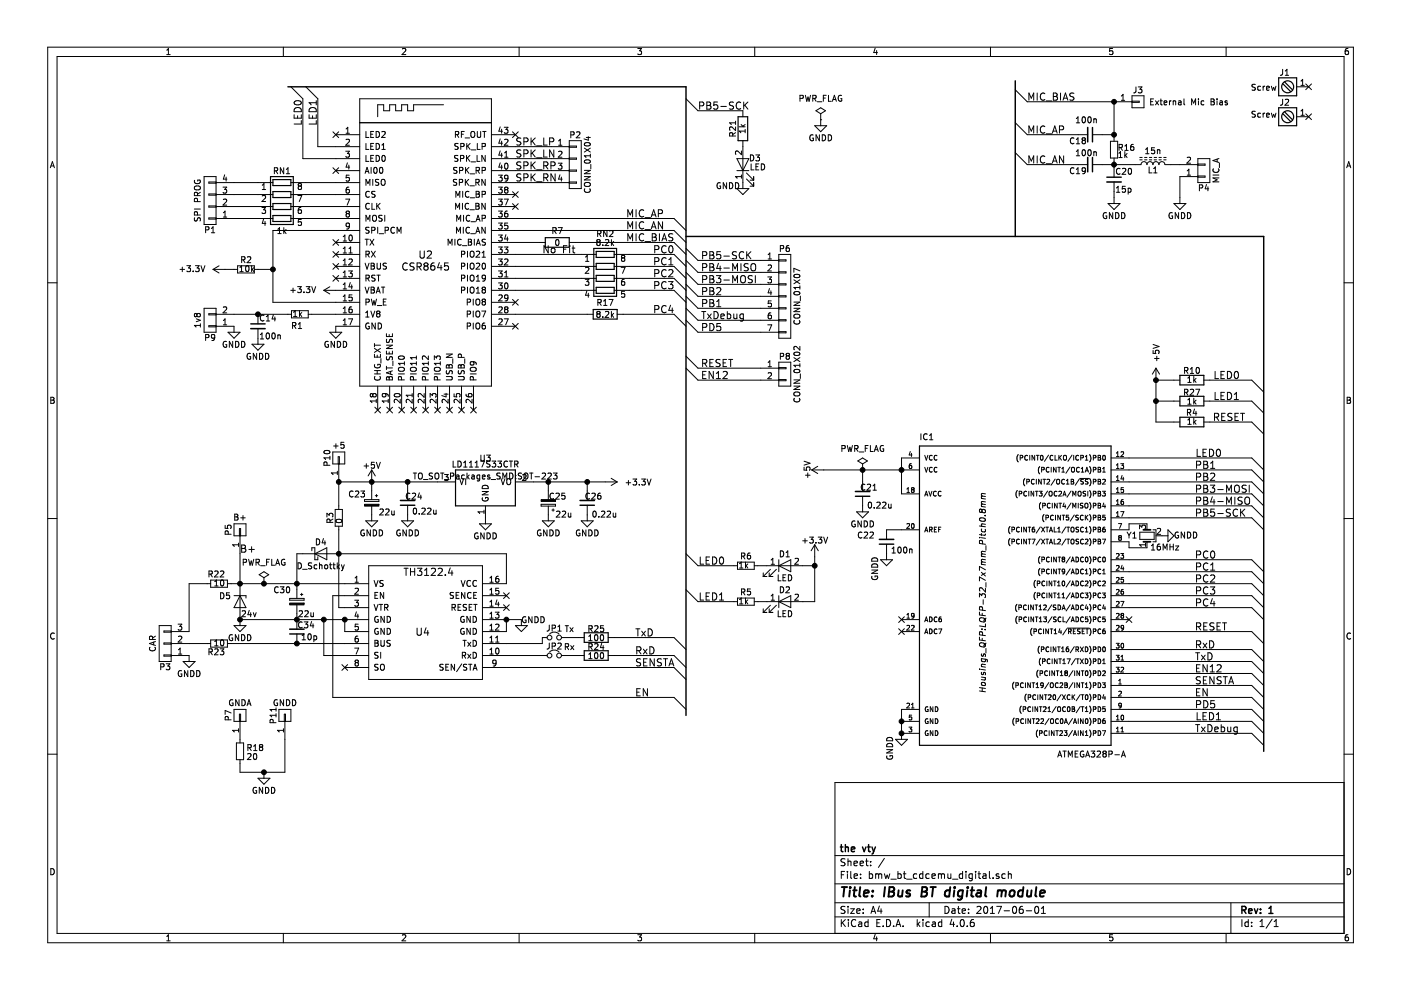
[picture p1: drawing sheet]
EESchema Schematic File Version 2
LIBS:power
LIBS:device
LIBS:transistors
LIBS:conn
LIBS:linear
LIBS:regul
LIBS:74xx
LIBS:cmos4000
LIBS:adc-dac
LIBS:memory
LIBS:xilinx
LIBS:microcontrollers
LIBS:dsp
LIBS:microchip
LIBS:analog_switches
LIBS:motorola
LIBS:texas
LIBS:intel
LIBS:audio
LIBS:interface
LIBS:digital-audio
LIBS:philips
LIBS:display
LIBS:cypress
LIBS:siliconi
LIBS:opto
LIBS:atmel
LIBS:contrib
LIBS:valves
LIBS:csr8645
LIBS:th3122
LIBS:bmw_bt_cdcemu_digital-cache
EELAYER 25 0
EELAYER END
$Descr A4 11693 8268
encoding utf-8
Sheet 1 1
Title "IBus BT digital module"
Date "2017-06-01"
Rev "1"
Comp "the vty"
Comment1 ""
Comment2 ""
Comment3 ""
Comment4 ""
$EndDescr
$Comp
L CSR8645 U2
U 1 1
P 3550 2125
F 0 "U2" H 3550 2125 60  0000 C CNN
F 1 "CSR8645" H 3550 2025 60  0000 C CNN
F 2 "CSR8645:CSR8645" H 3550 2125 60  0001 C CNN
F 3 "" H 3550 2125 60  0001 C CNN
	1    3550 2125
	1    0    0    -1  
$EndComp
NoConn ~ 4300 2725
NoConn ~ 4300 2525
NoConn ~ 3650 3425
NoConn ~ 3550 3425
NoConn ~ 3450 3425
NoConn ~ 3350 3425
NoConn ~ 3250 3425
NoConn ~ 3150 3425
NoConn ~ 4300 1125
NoConn ~ 2800 1425
$Comp
L CONN_01X02 P4
U 1 1
P 10050 1425
F 0 "P4" H 10050 1575 50  0000 C CNN
F 1 "MIC_A" V 10150 1425 50  0000 C CNN
F 2 "Pin_Headers:Pin_Header_Straight_1x02_Pitch2.54mm" H 10050 1425 50  0001 C CNN
F 3 "" H 10050 1425 50  0000 C CNN
	1    10050 1425
	1    0    0    1   
$EndComp
$Comp
L L_Core_Ferrite L1
U 1 1
P 9625 1375
F 0 "L1" V 9575 1375 50  0000 C CNN
F 1 "15n" V 9735 1375 50  0000 C CNN
F 2 "Resistors_SMD:R_1206" H 9625 1375 50  0001 C CNN
F 3 "" H 9625 1375 50  0000 C CNN
	1    9625 1375
	0    -1   -1   0   
$EndComp
$Comp
L C_Small C20
U 1 1
P 9300 1500
F 0 "C20" H 9310 1570 50  0000 L CNN
F 1 "15p" H 9310 1420 50  0000 L CNN
F 2 "Capacitors_SMD:C_0805" H 9300 1500 50  0001 C CNN
F 3 "" H 9300 1500 50  0000 C CNN
	1    9300 1500
	1    0    0    -1  
$EndComp
$Comp
L C_Small C19
U 1 1
P 9100 1375
F 0 "C19" V 9150 1200 50  0000 L CNN
F 1 "100n" V 9000 1250 50  0000 L CNN
F 2 "Capacitors_SMD:C_0805" H 9100 1375 50  0001 C CNN
F 3 "" H 9100 1375 50  0000 C CNN
	1    9100 1375
	0    1    1    0   
$EndComp
$Comp
L C_Small C18
U 1 1
P 9100 1125
F 0 "C18" V 9150 950 50  0000 L CNN
F 1 "100n" V 8975 1000 50  0000 L CNN
F 2 "Capacitors_SMD:C_0805" H 9100 1125 50  0001 C CNN
F 3 "" H 9100 1125 50  0000 C CNN
	1    9100 1125
	0    1    1    0   
$EndComp
$Comp
L R_Small R16
U 1 1
P 9300 1250
F 0 "R16" H 9330 1270 50  0000 L CNN
F 1 "1k" H 9330 1210 50  0000 L CNN
F 2 "Resistors_SMD:R_0805" H 9300 1250 50  0001 C CNN
F 3 "" H 9300 1250 50  0000 C CNN
	1    9300 1250
	1    0    0    -1  
$EndComp
$Comp
L R_Pack04 RN1
U 1 1
P 2350 1725
F 0 "RN1" V 2050 1725 50  0000 C CNN
F 1 "1k" V 2550 1725 50  0000 C CNN
F 2 "Resistors_SMD:R_Array_Convex_4x0603" V 2625 1725 50  0001 C CNN
F 3 "" H 2350 1725 50  0000 C CNN
	1    2350 1725
	0    1    1    0   
$EndComp
$Comp
L R_Small R5
U 1 1
P 6225 5025
F 0 "R5" V 6300 4975 50  0000 L CNN
F 1 "1k" V 6225 5000 50  0000 L CNN
F 2 "Resistors_SMD:R_0805" H 6225 5025 50  0001 C CNN
F 3 "" H 6225 5025 50  0000 C CNN
	1    6225 5025
	0    -1   -1   0   
$EndComp
$Comp
L R_Small R6
U 1 1
P 6225 4725
F 0 "R6" V 6300 4675 50  0000 L CNN
F 1 "1k" V 6225 4700 50  0000 L CNN
F 2 "Resistors_SMD:R_0805" H 6225 4725 50  0001 C CNN
F 3 "" H 6225 4725 50  0000 C CNN
	1    6225 4725
	0    -1   -1   0   
$EndComp
$Comp
L LED D2
U 1 1
P 6550 5025
F 0 "D2" H 6550 5125 50  0000 C CNN
F 1 "LED" H 6550 4925 50  0000 C CNN
F 2 "LEDs:LED_0805" H 6550 5025 50  0001 C CNN
F 3 "" H 6550 5025 50  0000 C CNN
	1    6550 5025
	1    0    0    -1  
$EndComp
$Comp
L LED D1
U 1 1
P 6550 4725
F 0 "D1" H 6550 4825 50  0000 C CNN
F 1 "LED" H 6550 4625 50  0000 C CNN
F 2 "LEDs:LED_0805" H 6550 4725 50  0001 C CNN
F 3 "" H 6550 4725 50  0000 C CNN
	1    6550 4725
	1    0    0    -1  
$EndComp
$Comp
L R_Small R2
U 1 1
P 2050 2250
F 0 "R2" V 2125 2200 50  0000 L CNN
F 1 "10k" V 2050 2175 50  0000 L CNN
F 2 "Resistors_SMD:R_0805" H 2050 2250 50  0001 C CNN
F 3 "" H 2050 2250 50  0000 C CNN
	1    2050 2250
	0    -1   -1   0   
$EndComp
$Comp
L C_Small C14
U 1 1
P 2150 2725
F 0 "C14" H 2160 2795 50  0000 L CNN
F 1 "100n" H 2160 2645 50  0000 L CNN
F 2 "Capacitors_SMD:C_0805" H 2150 2725 50  0001 C CNN
F 3 "" H 2150 2725 50  0000 C CNN
	1    2150 2725
	1    0    0    -1  
$EndComp
$Comp
L GNDD #PWR01
U 1 1
P 1950 2725
F 0 "#PWR01" H 1950 2475 50  0001 C CNN
F 1 "GNDD" H 1950 2575 50  0000 C CNN
F 2 "" H 1950 2725 50  0000 C CNN
F 3 "" H 1950 2725 50  0000 C CNN
	1    1950 2725
	1    0    0    -1  
$EndComp
$Comp
L GNDD #PWR02
U 1 1
P 2150 2825
F 0 "#PWR02" H 2150 2575 50  0001 C CNN
F 1 "GNDD" H 2150 2675 50  0000 C CNN
F 2 "" H 2150 2825 50  0000 C CNN
F 3 "" H 2150 2825 50  0000 C CNN
	1    2150 2825
	1    0    0    -1  
$EndComp
$Comp
L GNDD #PWR03
U 1 1
P 2800 2725
F 0 "#PWR03" H 2800 2475 50  0001 C CNN
F 1 "GNDD" H 2800 2575 50  0000 C CNN
F 2 "" H 2800 2725 50  0000 C CNN
F 3 "" H 2800 2725 50  0000 C CNN
	1    2800 2725
	1    0    0    -1  
$EndComp
$Comp
L R_Pack04 RN2
U 1 1
P 5050 2325
F 0 "RN2" V 4675 2325 50  0000 C CNN
F 1 "8.2k" V 4750 2325 50  0000 C CNN
F 2 "Resistors_SMD:R_Array_Convex_4x0603" V 5325 2325 50  0001 C CNN
F 3 "" H 5050 2325 50  0000 C CNN
	1    5050 2325
	0    1    1    0   
$EndComp
$Comp
L +3.3V #PWR04
U 1 1
P 2800 2425
F 0 "#PWR04" H 2800 2275 50  0001 C CNN
F 1 "+3.3V" V 2800 2700 50  0000 C CNN
F 2 "" H 2800 2425 50  0000 C CNN
F 3 "" H 2800 2425 50  0000 C CNN
	1    2800 2425
	0    -1   -1   0   
$EndComp
NoConn ~ 3750 3425
NoConn ~ 3850 3425
$Comp
L CP_Small C23
U 1 1
P 3100 4200
F 0 "C23" H 3150 4275 50  0000 L CNN
F 1 "22u" H 2900 4125 50  0000 L CNN
F 2 "Capacitors_Tantalum_SMD:CP_Tantalum_Case-D_EIA-7343-31_Wave" H 3100 4200 50  0001 C CNN
F 3 "" H 3100 4200 50  0000 C CNN
	1    3100 4200
	-1   0    0    -1  
$EndComp
$Comp
L GNDD #PWR05
U 1 1
P 3100 4300
F 0 "#PWR05" H 3100 4050 50  0001 C CNN
F 1 "GNDD" H 3100 4150 50  0000 C CNN
F 2 "" H 3100 4300 50  0000 C CNN
F 3 "" H 3100 4300 50  0000 C CNN
	1    3100 4300
	1    0    0    -1  
$EndComp
$Comp
L C_Small C24
U 1 1
P 3400 4200
F 0 "C24" H 3275 4150 50  0000 L CNN
F 1 "0.22u" H 3150 4275 50  0000 L CNN
F 2 "Capacitors_SMD:C_1206" H 3400 4200 50  0001 C CNN
F 3 "" H 3400 4200 50  0000 C CNN
	1    3400 4200
	-1   0    0    1   
$EndComp
$Comp
L GNDD #PWR06
U 1 1
P 3400 4300
F 0 "#PWR06" H 3400 4050 50  0001 C CNN
F 1 "GNDD" H 3400 4150 50  0000 C CNN
F 2 "" H 3400 4300 50  0000 C CNN
F 3 "" H 3400 4300 50  0000 C CNN
	1    3400 4300
	1    0    0    -1  
$EndComp
$Comp
L GNDD #PWR07
U 1 1
P 4050 4325
F 0 "#PWR07" H 4050 4075 50  0001 C CNN
F 1 "GNDD" H 4050 4175 50  0000 C CNN
F 2 "" H 4050 4325 50  0000 C CNN
F 3 "" H 4050 4325 50  0000 C CNN
	1    4050 4325
	1    0    0    -1  
$EndComp
$Comp
L +3.3V #PWR08
U 1 1
P 5050 4025
F 0 "#PWR08" H 5050 3875 50  0001 C CNN
F 1 "+3.3V" V 5050 4300 50  0000 C CNN
F 2 "" H 5050 4025 50  0000 C CNN
F 3 "" H 5050 4025 50  0000 C CNN
	1    5050 4025
	0    1    1    0   
$EndComp
$Comp
L CP_Small C25
U 1 1
P 4575 4200
F 0 "C25" H 4425 4150 50  0000 L CNN
F 1 "22u" H 4375 4300 50  0000 L CNN
F 2 "Capacitors_Tantalum_SMD:CP_Tantalum_Case-D_EIA-7343-31_Wave" H 4575 4200 50  0001 C CNN
F 3 "" H 4575 4200 50  0000 C CNN
	1    4575 4200
	-1   0    0    1   
$EndComp
$Comp
L C_Small C26
U 1 1
P 4900 4200
F 0 "C26" H 4775 4150 50  0000 L CNN
F 1 "0.22u" H 4650 4300 50  0000 L CNN
F 2 "Capacitors_SMD:C_0805" H 4900 4200 50  0001 C CNN
F 3 "" H 4900 4200 50  0000 C CNN
	1    4900 4200
	-1   0    0    1   
$EndComp
$Comp
L GNDD #PWR09
U 1 1
P 4575 4300
F 0 "#PWR09" H 4575 4050 50  0001 C CNN
F 1 "GNDD" H 4575 4150 50  0000 C CNN
F 2 "" H 4575 4300 50  0000 C CNN
F 3 "" H 4575 4300 50  0000 C CNN
	1    4575 4300
	1    0    0    -1  
$EndComp
$Comp
L GNDD #PWR010
U 1 1
P 4900 4300
F 0 "#PWR010" H 4900 4050 50  0001 C CNN
F 1 "GNDD" H 4900 4150 50  0000 C CNN
F 2 "" H 4900 4300 50  0000 C CNN
F 3 "" H 4900 4300 50  0000 C CNN
	1    4900 4300
	1    0    0    -1  
$EndComp
$Comp
L GNDD #PWR011
U 1 1
P 9850 1650
F 0 "#PWR011" H 9850 1400 50  0001 C CNN
F 1 "GNDD" H 9850 1500 50  0000 C CNN
F 2 "" H 9850 1650 50  0000 C CNN
F 3 "" H 9850 1650 50  0000 C CNN
	1    9850 1650
	1    0    0    -1  
$EndComp
$Comp
L GNDD #PWR012
U 1 1
P 9300 1650
F 0 "#PWR012" H 9300 1400 50  0001 C CNN
F 1 "GNDD" H 9300 1500 50  0000 C CNN
F 2 "" H 9300 1650 50  0000 C CNN
F 3 "" H 9300 1650 50  0000 C CNN
	1    9300 1650
	1    0    0    -1  
$EndComp
$Comp
L GNDD #PWR013
U 1 1
P 2200 6450
F 0 "#PWR013" H 2200 6200 50  0001 C CNN
F 1 "GNDD" H 2200 6300 50  0000 C CNN
F 2 "" H 2200 6450 50  0000 C CNN
F 3 "" H 2200 6450 50  0000 C CNN
	1    2200 6450
	1    0    0    -1  
$EndComp
$Comp
L R_Small R18
U 1 1
P 2000 6275
F 0 "R18" H 1800 6250 50  0000 L CNN
F 1 "20" H 1850 6325 50  0000 L CNN
F 2 "Resistors_SMD:R_1210" H 2000 6275 50  0001 C CNN
F 3 "" H 2000 6275 50  0000 C CNN
	1    2000 6275
	-1   0    0    1   
$EndComp
$Comp
L Screw_Terminal_1x01 J1
U 1 1
P 10725 725
F 0 "J1" H 10725 875 50  0000 C TNN
F 1 "Screw" H 10550 750 50  0000 C TNN
F 2 "Mounting_Holes:MountingHole_3.2mm_M3_DIN965_Pad" H 10725 600 50  0001 C CNN
F 3 "" H 10725 625 50  0001 C CNN
	1    10725 725 
	1    0    0    -1  
$EndComp
$Comp
L Screw_Terminal_1x01 J2
U 1 1
P 10725 975
F 0 "J2" H 10725 1125 50  0000 C TNN
F 1 "Screw" H 10550 1025 50  0000 C TNN
F 2 "Mounting_Holes:MountingHole_3.2mm_M3_DIN965_Pad" H 10725 850 50  0001 C CNN
F 3 "" H 10725 875 50  0001 C CNN
	1    10725 975 
	1    0    0    -1  
$EndComp
NoConn ~ 10925 725 
NoConn ~ 10925 975 
NoConn ~ 2800 2225
NoConn ~ 2800 2325
$Comp
L LD1117S33CTR U3
U 1 1
P 4050 4075
F 0 "U3" H 4050 4325 50  0000 C CNN
F 1 "LD1117S33CTR" H 4050 4275 50  0000 C CNN
F 2 "TO_SOT_Packages_SMD:SOT-223" H 4050 4175 50  0000 C CNN
F 3 "" H 4050 4075 50  0000 C CNN
	1    4050 4075
	1    0    0    -1  
$EndComp
$Comp
L CONN_01X04 P1
U 1 1
P 1750 1675
F 0 "P1" H 1750 1925 50  0000 C CNN
F 1 "SPI PROG" V 1850 1675 50  0000 C CNN
F 2 "Pin_Headers:Pin_Header_Straight_1x04_Pitch2.54mm" H 1750 1675 50  0001 C CNN
F 3 "" H 1750 1675 50  0000 C CNN
	1    1750 1675
	-1   0    0    1   
$EndComp
$Comp
L CONN_01X02 P9
U 1 1
P 1750 2675
F 0 "P9" H 1750 2825 50  0000 C CNN
F 1 "1v8" V 1850 2675 50  0000 C CNN
F 2 "Pin_Headers:Pin_Header_Straight_1x02_Pitch2.54mm" H 1750 2675 50  0001 C CNN
F 3 "" H 1750 2675 50  0000 C CNN
	1    1750 2675
	-1   0    0    1   
$EndComp
$Comp
L ATMEGA328P-A IC1
U 1 1
P 8425 4925
F 0 "IC1" H 7675 6175 50  0000 L BNN
F 1 "ATMEGA328P-A" H 8825 3525 50  0000 L BNN
F 2 "Housings_QFP:LQFP-32_7x7mm_Pitch0.8mm" V 8200 4900 50  0000 C CIN
F 3 "" H 8425 4925 50  0000 C CNN
	1    8425 4925
	1    0    0    -1  
$EndComp
$Comp
L Crystal_GND2_Small Y1
U 1 1
P 9575 4475
F 0 "Y1" V 9575 4600 50  0000 C CNN
F 1 "16MHz" V 9475 4325 50  0000 C CNN
F 2 "Murata_CSTCE:SOIC-3" H 9575 4475 50  0001 C CNN
F 3 "" H 9575 4475 50  0000 C CNN
	1    9575 4475
	0    -1   -1   0   
$EndComp
$Comp
L GNDD #PWR014
U 1 1
P 9700 4475
F 0 "#PWR014" H 9700 4225 50  0001 C CNN
F 1 "GNDD" V 9700 4275 50  0000 C CNN
F 2 "" H 9700 4475 50  0000 C CNN
F 3 "" H 9700 4475 50  0000 C CNN
	1    9700 4475
	0    -1   -1   0   
$EndComp
$Comp
L LED D3
U 1 1
P 6200 1375
F 0 "D3" V 6250 1275 50  0000 C CNN
F 1 "LED" V 6175 1250 50  0000 C CNN
F 2 "LEDs:LED_0805" H 6200 1375 50  0001 C CNN
F 3 "" H 6200 1375 50  0000 C CNN
	1    6200 1375
	0    -1   -1   0   
$EndComp
$Comp
L R R21
U 1 1
P 6200 1075
F 0 "R21" V 6280 1075 50  0000 C CNN
F 1 "1k" V 6200 1075 50  0000 C CNN
F 2 "Resistors_SMD:R_0805" V 6130 1075 50  0001 C CNN
F 3 "" H 6200 1075 50  0000 C CNN
	1    6200 1075
	-1   0    0    1   
$EndComp
$Comp
L GNDD #PWR015
U 1 1
P 6200 1525
F 0 "#PWR015" H 6200 1275 50  0001 C CNN
F 1 "GNDD" H 6075 1500 50  0000 C CNN
F 2 "" H 6200 1525 50  0000 C CNN
F 3 "" H 6200 1525 50  0000 C CNN
	1    6200 1525
	1    0    0    -1  
$EndComp
$Comp
L GNDD #PWR016
U 1 1
P 7525 6125
F 0 "#PWR016" H 7525 5875 50  0001 C CNN
F 1 "GNDD" V 7425 6000 50  0000 C CNN
F 2 "" H 7525 6125 50  0000 C CNN
F 3 "" H 7525 6125 50  0000 C CNN
	1    7525 6125
	1    0    0    -1  
$EndComp
$Comp
L C_Small C22
U 1 1
P 7400 4525
F 0 "C22" H 7500 4475 50  0000 L CNN
F 1 "100n" H 7175 4600 50  0000 L CNN
F 2 "Capacitors_SMD:C_0805" H 7400 4525 50  0001 C CNN
F 3 "" H 7400 4525 50  0000 C CNN
	1    7400 4525
	-1   0    0    1   
$EndComp
$Comp
L GNDD #PWR017
U 1 1
P 7400 4625
F 0 "#PWR017" H 7400 4375 50  0001 C CNN
F 1 "GNDD" V 7300 4500 50  0000 C CNN
F 2 "" H 7400 4625 50  0000 C CNN
F 3 "" H 7400 4625 50  0000 C CNN
	1    7400 4625
	1    0    0    -1  
$EndComp
$Comp
L TH3122.4 U4
U 1 1
P 3575 5525
F 0 "U4" H 3525 5775 60  0000 C CNN
F 1 "TH3122.4" H 3575 6275 60  0000 C CNN
F 2 "Housings_SOIC:SOIC-16W_7.5x10.3mm_Pitch1.27mm" H 3575 5525 60  0001 C CNN
F 3 "" H 3575 5525 60  0001 C CNN
	1    3575 5525
	1    0    0    -1  
$EndComp
$Comp
L C_Small C34
U 1 1
P 2475 5275
F 0 "C34" H 2325 5225 50  0000 L CNN
F 1 "10p" H 2300 5325 50  0000 L CNN
F 2 "Capacitors_SMD:C_0805" H 2475 5275 50  0001 C CNN
F 3 "" H 2475 5275 50  0000 C CNN
	1    2475 5275
	-1   0    0    1   
$EndComp
$Comp
L D_Zener D5
U 1 1
P 2000 5025
F 0 "D5" V 1950 4900 50  0000 C CNN
F 1 "24v" V 2100 5100 50  0000 C CNN
F 2 "Diodes_SMD:D_SMB" H 2000 5025 50  0001 C CNN
F 3 "" H 2000 5025 50  0000 C CNN
	1    2000 5025
	0    1    1    0   
$EndComp
$Comp
L CP_Small C30
U 1 1
P 2475 5025
F 0 "C30" H 2525 5125 50  0000 L CNN
F 1 "22u" H 2325 4925 50  0000 L CNN
F 2 "Capacitors_Tantalum_SMD:CP_Tantalum_Case-E_EIA-7260-38_Wave" H 2475 5025 50  0001 C CNN
F 3 "" H 2475 5025 50  0000 C CNN
	1    2475 5025
	-1   0    0    -1  
$EndComp
$Comp
L R_Small R22
U 1 1
P 1825 4875
F 0 "R22" V 1900 4825 50  0000 L CNN
F 1 "10" V 1825 4825 50  0000 L CNN
F 2 "Resistors_SMD:R_1206" H 1825 4875 50  0001 C CNN
F 3 "" H 1825 4875 50  0000 C CNN
	1    1825 4875
	0    -1   -1   0   
$EndComp
$Comp
L GNDD #PWR018
U 1 1
P 2000 5175
F 0 "#PWR018" H 2000 4925 50  0001 C CNN
F 1 "GNDD" H 2000 5025 50  0000 C CNN
F 2 "" H 2000 5175 50  0000 C CNN
F 3 "" H 2000 5175 50  0000 C CNN
	1    2000 5175
	1    0    0    -1  
$EndComp
NoConn ~ 4225 4975
NoConn ~ 4225 5075
$Comp
L GNDD #PWR019
U 1 1
P 4350 5175
F 0 "#PWR019" H 4350 4925 50  0001 C CNN
F 1 "GNDD" H 4450 5175 50  0000 C CNN
F 2 "" H 4350 5175 50  0000 C CNN
F 3 "" H 4350 5175 50  0000 C CNN
	1    4350 5175
	1    0    0    -1  
$EndComp
$Comp
L Jumper_NC_Small JP1
U 1 1
P 4625 5325
F 0 "JP1" H 4625 5405 50  0000 C CNN
F 1 "Tx" H 4750 5400 50  0000 C CNN
F 2 "Pin_Headers:Pin_Header_Straight_2x01_Pitch2.54mm" H 4625 5325 50  0001 C CNN
F 3 "" H 4625 5325 50  0000 C CNN
	1    4625 5325
	1    0    0    -1  
$EndComp
$Comp
L Jumper_NC_Small JP2
U 1 1
P 4625 5475
F 0 "JP2" H 4625 5555 50  0000 C CNN
F 1 "Rx" H 4750 5550 50  0000 C CNN
F 2 "Pin_Headers:Pin_Header_Straight_2x01_Pitch2.54mm" H 4625 5475 50  0001 C CNN
F 3 "" H 4625 5475 50  0000 C CNN
	1    4625 5475
	1    0    0    -1  
$EndComp
$Comp
L R R24
U 1 1
P 4975 5475
F 0 "R24" V 4900 5475 50  0000 C CNN
F 1 "100" V 4975 5475 50  0000 C CNN
F 2 "Resistors_SMD:R_0805" V 4905 5475 50  0001 C CNN
F 3 "" H 4975 5475 50  0000 C CNN
	1    4975 5475
	0    -1   1    0   
$EndComp
$Comp
L R R25
U 1 1
P 4975 5325
F 0 "R25" V 4900 5325 50  0000 C CNN
F 1 "100" V 4975 5325 50  0000 C CNN
F 2 "Resistors_SMD:R_0805" V 4905 5325 50  0001 C CNN
F 3 "" H 4975 5325 50  0000 C CNN
	1    4975 5325
	0    -1   1    0   
$EndComp
NoConn ~ 2875 5575
$Comp
L R_Small R23
U 1 1
P 1825 5375
F 0 "R23" V 1750 5325 50  0000 L CNN
F 1 "10" V 1825 5325 50  0000 L CNN
F 2 "Resistors_SMD:R_1206" H 1825 5375 50  0001 C CNN
F 3 "" H 1825 5375 50  0000 C CNN
	1    1825 5375
	0    -1   -1   0   
$EndComp
NoConn ~ 2800 2025
NoConn ~ 2800 2125
$Comp
L +5V #PWR020
U 1 1
P 6875 3925
F 0 "#PWR020" H 6875 3775 50  0001 C CNN
F 1 "+5V" H 6875 4065 50  0000 C CNN
F 2 "" H 6875 3925 50  0000 C CNN
F 3 "" H 6875 3925 50  0000 C CNN
	1    6875 3925
	0    -1   -1   0   
$EndComp
NoConn ~ 2800 1125
$Comp
L R R27
U 1 1
P 9950 3350
F 0 "R27" V 9875 3350 50  0000 C CNN
F 1 "1k" V 9950 3350 50  0000 C CNN
F 2 "Resistors_SMD:R_0805" V 9880 3350 50  0001 C CNN
F 3 "" H 9950 3350 50  0000 C CNN
	1    9950 3350
	0    1    1    0   
$EndComp
$Comp
L R R10
U 1 1
P 9950 3175
F 0 "R10" V 10025 3175 50  0000 C CNN
F 1 "1k" V 9950 3175 50  0000 C CNN
F 2 "Resistors_SMD:R_0805" V 9880 3175 50  0001 C CNN
F 3 "" H 9950 3175 50  0000 C CNN
	1    9950 3175
	0    -1   -1   0   
$EndComp
$Comp
L C_Small C21
U 1 1
P 7200 4125
F 0 "C21" H 7075 4075 50  0000 L CNN
F 1 "0.22u" H 6950 4225 50  0000 L CNN
F 2 "Capacitors_SMD:C_0805" H 7200 4125 50  0001 C CNN
F 3 "" H 7200 4125 50  0000 C CNN
	1    7200 4125
	-1   0    0    1   
$EndComp
$Comp
L GNDD #PWR021
U 1 1
P 7200 4225
F 0 "#PWR021" H 7200 3975 50  0001 C CNN
F 1 "GNDD" H 7200 4075 50  0000 C CNN
F 2 "" H 7200 4225 50  0000 C CNN
F 3 "" H 7200 4225 50  0000 C CNN
	1    7200 4225
	1    0    0    -1  
$EndComp
$Comp
L CONN_01X03 P3
U 1 1
P 1375 5375
F 0 "P3" H 1375 5575 50  0000 C CNN
F 1 "CAR" V 1475 5375 50  0000 C CNN
F 2 "Pin_Headers:Pin_Header_Straight_1x03_Pitch2.54mm" H 1375 5375 50  0001 C CNN
F 3 "" H 1375 5375 50  0000 C CNN
	1    1375 5375
	-1   0    0    1   
$EndComp
$Comp
L GNDD #PWR022
U 1 1
P 1575 5475
F 0 "#PWR022" H 1575 5225 50  0001 C CNN
F 1 "GNDD" H 1575 5325 50  0000 C CNN
F 2 "" H 1575 5475 50  0000 C CNN
F 3 "" H 1575 5475 50  0000 C CNN
	1    1575 5475
	1    0    0    -1  
$EndComp
$Comp
L PWR_FLAG #FLG023
U 1 1
P 2200 4875
F 0 "#FLG023" H 2200 4970 50  0001 C CNN
F 1 "PWR_FLAG" H 2200 5055 50  0000 C CNN
F 2 "" H 2200 4875 50  0000 C CNN
F 3 "" H 2200 4875 50  0000 C CNN
	1    2200 4875
	1    0    0    -1  
$EndComp
NoConn ~ 4300 1625
NoConn ~ 4300 1725
$Comp
L R R17
U 1 1
P 5050 2625
F 0 "R17" V 4950 2625 50  0000 C CNN
F 1 "8.2k" V 5050 2625 50  0000 C CNN
F 2 "Resistors_SMD:R_0805" V 4980 2625 50  0001 C CNN
F 3 "" H 5050 2625 50  0000 C CNN
	1    5050 2625
	0    1    1    0   
$EndComp
NoConn ~ 7525 5175
NoConn ~ 7525 5275
$Comp
L PWR_FLAG #FLG024
U 1 1
P 6850 1000
F 0 "#FLG024" H 6850 1095 50  0001 C CNN
F 1 "PWR_FLAG" H 6850 1180 50  0000 C CNN
F 2 "" H 6850 1000 50  0000 C CNN
F 3 "" H 6850 1000 50  0000 C CNN
	1    6850 1000
	1    0    0    -1  
$EndComp
$Comp
L GNDD #PWR025
U 1 1
P 6850 1000
F 0 "#PWR025" H 6850 750 50  0001 C CNN
F 1 "GNDD" H 6850 850 50  0000 C CNN
F 2 "" H 6850 1000 50  0000 C CNN
F 3 "" H 6850 1000 50  0000 C CNN
	1    6850 1000
	1    0    0    -1  
$EndComp
$Comp
L R_Small R1
U 1 1
P 2500 2625
F 0 "R1" V 2400 2600 50  0000 L CNN
F 1 "1k" V 2500 2600 50  0000 L CNN
F 2 "Resistors_SMD:R_0805" H 2500 2625 50  0001 C CNN
F 3 "" H 2500 2625 50  0000 C CNN
	1    2500 2625
	0    -1   -1   0   
$EndComp
$Comp
L CONN_01X04 P2
U 1 1
P 4800 1375
F 0 "P2" H 4800 1625 50  0000 C CNN
F 1 "CONN_01X04" V 4900 1375 50  0000 C CNN
F 2 "Pin_Headers:Pin_Header_Straight_1x04_Pitch2.54mm" H 4800 1375 50  0001 C CNN
F 3 "" H 4800 1375 50  0000 C CNN
	1    4800 1375
	1    0    0    -1  
$EndComp
Text Label 4300 1225 0    60   ~ 0
SPK_LP
Text Label 4300 1325 0    60   ~ 0
SPK_LN
Text Label 4300 1425 0    60   ~ 0
SPK_RP
Text Label 4300 1525 0    60   ~ 0
SPK_RN
$Comp
L CONN_01X01 P5
U 1 1
P 2000 4425
F 0 "P5" H 2000 4525 50  0000 C CNN
F 1 "B+" V 2100 4425 50  0000 C CNN
F 2 "Pin_Headers:Pin_Header_Straight_1x01_Pitch2.54mm" H 2000 4425 50  0001 C CNN
F 3 "" H 2000 4425 50  0000 C CNN
	1    2000 4425
	0    -1   -1   0   
$EndComp
Text Label 2000 4625 0    60   ~ 0
B+
$Comp
L CONN_01X01 P7
U 1 1
P 2000 5975
F 0 "P7" H 2000 6075 50  0000 C CNN
F 1 "GNDA" V 2100 5975 50  0000 C CNN
F 2 "Pin_Headers:Pin_Header_Straight_1x01_Pitch2.54mm" H 2000 5975 50  0001 C CNN
F 3 "" H 2000 5975 50  0000 C CNN
	1    2000 5975
	0    -1   -1   0   
$EndComp
$Comp
L CONN_01X07 P6
U 1 1
P 6550 2475
F 0 "P6" H 6550 2875 50  0000 C CNN
F 1 "CONN_01X07" V 6650 2475 50  0000 C CNN
F 2 "Pin_Headers:Pin_Header_Straight_1x07_Pitch2.54mm" H 6550 2475 50  0001 C CNN
F 3 "" H 6550 2475 50  0000 C CNN
	1    6550 2475
	1    0    0    -1  
$EndComp
$Comp
L CONN_01X02 P8
U 1 1
P 6550 3125
F 0 "P8" H 6550 3275 50  0000 C CNN
F 1 "CONN_01X02" V 6650 3125 50  0000 C CNN
F 2 "Pin_Headers:Pin_Header_Straight_1x02_Pitch2.54mm" H 6550 3125 50  0001 C CNN
F 3 "" H 6550 3125 50  0000 C CNN
	1    6550 3125
	1    0    0    -1  
$EndComp
$Comp
L R_Small R3
U 1 1
P 2825 4325
F 0 "R3" V 2750 4275 50  0000 L CNN
F 1 "0" V 2825 4275 50  0000 L CNN
F 2 "Resistors_SMD:R_1206" H 2825 4325 50  0001 C CNN
F 3 "" H 2825 4325 50  0000 C CNN
	1    2825 4325
	1    0    0    -1  
$EndComp
$Comp
L CONN_01X01 P10
U 1 1
P 2825 3825
F 0 "P10" H 2825 3925 50  0000 C CNN
F 1 "+5" V 2925 3825 50  0000 C CNN
F 2 "Pin_Headers:Pin_Header_Straight_1x01_Pitch2.54mm" H 2825 3825 50  0001 C CNN
F 3 "" H 2825 3825 50  0000 C CNN
	1    2825 3825
	0    -1   -1   0   
$EndComp
$Comp
L +5V #PWR026
U 1 1
P 3100 4025
F 0 "#PWR026" H 3100 3875 50  0001 C CNN
F 1 "+5V" H 3100 4165 50  0000 C CNN
F 2 "" H 3100 4025 50  0000 C CNN
F 3 "" H 3100 4025 50  0000 C CNN
	1    3100 4025
	1    0    0    -1  
$EndComp
$Comp
L PWR_FLAG #FLG027
U 1 1
P 7200 3925
F 0 "#FLG027" H 7200 4020 50  0001 C CNN
F 1 "PWR_FLAG" H 7200 4105 50  0000 C CNN
F 2 "" H 7200 3925 50  0000 C CNN
F 3 "" H 7200 3925 50  0000 C CNN
	1    7200 3925
	1    0    0    -1  
$EndComp
$Comp
L D_Schottky D4
U 1 1
P 2675 4625
F 0 "D4" H 2675 4725 50  0000 C CNN
F 1 "D_Schottky" H 2675 4525 50  0000 C CNN
F 2 "Diodes_SMD:D_SMA" H 2675 4625 50  0001 C CNN
F 3 "" H 2675 4625 50  0001 C CNN
	1    2675 4625
	1    0    0    -1  
$EndComp
$Comp
L R R4
U 1 1
P 9950 3525
F 0 "R4" V 10025 3525 50  0000 C CNN
F 1 "1k" V 9950 3525 50  0000 C CNN
F 2 "Resistors_SMD:R_0805" V 9880 3525 50  0001 C CNN
F 3 "" H 9950 3525 50  0000 C CNN
	1    9950 3525
	0    -1   -1   0   
$EndComp
$Comp
L +5V #PWR028
U 1 1
P 9650 3175
F 0 "#PWR028" H 9650 3025 50  0001 C CNN
F 1 "+5V" V 9650 3400 50  0000 C CNN
F 2 "" H 9650 3175 50  0000 C CNN
F 3 "" H 9650 3175 50  0000 C CNN
	1    9650 3175
	1    0    0    -1  
$EndComp
NoConn ~ 3950 3425
NoConn ~ 9425 5175
Entry Wire Line
	5625 2125 5725 2225
Entry Wire Line
	5625 2225 5725 2325
Entry Wire Line
	5625 2325 5725 2425
Entry Wire Line
	5625 2425 5725 2525
Entry Wire Line
	5625 2625 5725 2725
Entry Wire Line
	10450 4675 10550 4775
Entry Wire Line
	10450 4775 10550 4875
Entry Wire Line
	10450 4875 10550 4975
Entry Wire Line
	10450 4975 10550 5075
Entry Wire Line
	10450 5075 10550 5175
Text Label 9975 4675 0    60   ~ 0
PC0
Text Label 9975 4775 0    60   ~ 0
PC1
Text Label 9975 4875 0    60   ~ 0
PC2
Text Label 9975 4975 0    60   ~ 0
PC3
Text Label 9975 5075 0    60   ~ 0
PC4
Text Label 5450 2125 0    60   ~ 0
PC0
Text Label 5450 2225 0    60   ~ 0
PC1
Text Label 5450 2325 0    60   ~ 0
PC2
Text Label 5450 2425 0    60   ~ 0
PC3
Text Label 5450 2625 0    60   ~ 0
PC4
Text Label 5850 2175 0    60   ~ 0
PB5-SCK
Text Label 5850 2275 0    60   ~ 0
PB4-MISO
Text Label 5850 2375 0    60   ~ 0
PB3-MOSI
Text Label 5850 2475 0    60   ~ 0
PB2
Text Label 5850 2575 0    60   ~ 0
PB1
Text Label 5850 2675 0    60   ~ 0
TxDebug
Text Label 5850 2775 0    60   ~ 0
PD5
Entry Wire Line
	5725 2075 5825 2175
Entry Wire Line
	5725 2175 5825 2275
Entry Wire Line
	5725 2275 5825 2375
Entry Wire Line
	5725 2375 5825 2475
Entry Wire Line
	5725 2475 5825 2575
Entry Wire Line
	5725 2575 5825 2675
Entry Wire Line
	5725 2675 5825 2775
Text Label 2525 1050 1    60   ~ 0
LED0
Entry Wire Line
	2550 725  2650 825 
Entry Wire Line
	2425 725  2525 825 
Text Label 2650 1050 1    60   ~ 0
LED1
Text Label 10200 3825 2    60   ~ 0
LED0
Text Label 10200 6025 2    60   ~ 0
LED1
Text Label 9975 6125 0    60   ~ 0
TxDebug
Text Label 9975 5925 0    60   ~ 0
PD5
Text Label 9975 3925 0    60   ~ 0
PB1
Text Label 9975 4025 0    60   ~ 0
PB2
Text Label 9975 4125 0    60   ~ 0
PB3-MOSI
Text Label 9975 4225 0    60   ~ 0
PB4-MISO
Text Label 9975 4325 0    60   ~ 0
PB5-SCK
Entry Wire Line
	10450 3825 10550 3925
Entry Wire Line
	10450 3925 10550 4025
Entry Wire Line
	10450 4025 10550 4125
Entry Wire Line
	10450 4125 10550 4225
Entry Wire Line
	10450 4225 10550 4325
Entry Wire Line
	10450 4325 10550 4425
Entry Wire Line
	10450 6125 10550 6225
Entry Wire Line
	10450 6025 10550 6125
Entry Wire Line
	10450 5925 10550 6025
Entry Wire Line
	5725 2975 5825 3075
Entry Wire Line
	5725 3075 5825 3175
Text Label 5850 3075 0    60   ~ 0
RESET
Text Label 5850 3175 0    60   ~ 0
EN12
Text Label 9975 5275 0    60   ~ 0
RESET
Text Label 9975 5625 0    60   ~ 0
EN12
Entry Wire Line
	10450 5275 10550 5375
Entry Wire Line
	10450 5425 10550 5525
Entry Wire Line
	10450 5525 10550 5625
Entry Wire Line
	10450 5625 10550 5725
Entry Wire Line
	10450 5725 10550 5825
Entry Wire Line
	10450 5825 10550 5925
Entry Wire Line
	10450 3525 10550 3625
Entry Wire Line
	10450 3350 10550 3450
Entry Wire Line
	10450 3175 10550 3275
Text Label 10125 3525 0    60   ~ 0
RESET
Text Label 10350 3175 2    60   ~ 0
LED0
Text Label 10350 3350 2    60   ~ 0
LED1
Entry Wire Line
	5725 825  5825 925 
Text Label 5825 925  0    60   ~ 0
PB5-SCK
Entry Wire Line
	5625 5825 5725 5925
Entry Wire Line
	5625 5475 5725 5575
Entry Wire Line
	5625 5325 5725 5425
Entry Wire Line
	5625 5575 5725 5675
Text Label 5300 5325 0    60   ~ 0
TxD
Text Label 5300 5475 0    60   ~ 0
RxD
Text Label 9975 5525 0    60   ~ 0
TxD
Text Label 9975 5425 0    60   ~ 0
RxD
Text Label 5300 5825 0    60   ~ 0
EN
Text Label 9975 5725 0    60   ~ 0
SENSTA
Text Label 9975 5825 0    60   ~ 0
EN
$Comp
L +3.3V #PWR029
U 1 1
P 1875 2250
F 0 "#PWR029" H 1875 2100 50  0001 C CNN
F 1 "+3.3V" V 1875 2525 50  0000 C CNN
F 2 "" H 1875 2250 50  0000 C CNN
F 3 "" H 1875 2250 50  0000 C CNN
	1    1875 2250
	0    -1   -1   0   
$EndComp
Text Label 6050 4725 2    60   ~ 0
LED0
Text Label 6050 5025 2    60   ~ 0
LED1
$Comp
L +3.3V #PWR030
U 1 1
P 6800 4650
F 0 "#PWR030" H 6800 4500 50  0001 C CNN
F 1 "+3.3V" H 6800 4790 50  0000 C CNN
F 2 "" H 6800 4650 50  0000 C CNN
F 3 "" H 6800 4650 50  0000 C CNN
	1    6800 4650
	1    0    0    -1  
$EndComp
Entry Wire Line
	5725 4625 5825 4725
Entry Wire Line
	5725 4925 5825 5025
Wire Wire Line
	9300 850  9300 1150
Wire Wire Line
	9200 1125 9300 1125
Connection ~ 9300 1125
Wire Wire Line
	8575 1125 9000 1125
Wire Wire Line
	8575 1375 9000 1375
Wire Wire Line
	9200 1375 9475 1375
Wire Wire Line
	9300 1350 9300 1400
Connection ~ 9300 1375
Wire Wire Line
	9300 1600 9300 1650
Wire Wire Line
	9850 1375 9775 1375
Wire Wire Line
	9850 1650 9850 1475
Wire Wire Line
	4300 1825 5625 1825
Wire Wire Line
	4300 1925 5625 1925
Wire Wire Line
	2275 1925 2800 1925
Wire Wire Line
	1950 1525 2150 1525
Wire Wire Line
	2150 1625 1950 1625
Wire Wire Line
	1950 1725 2150 1725
Wire Wire Line
	1950 1825 2150 1825
Connection ~ 2150 2625
Wire Wire Line
	4300 1225 4600 1225
Wire Wire Line
	4300 1325 4600 1325
Wire Wire Line
	4300 1425 4600 1425
Wire Wire Line
	4300 1525 4600 1525
Wire Wire Line
	3100 4025 3100 4100
Connection ~ 3100 4025
Wire Wire Line
	3400 4025 3400 4100
Connection ~ 3400 4025
Wire Wire Line
	4575 4100 4575 4025
Connection ~ 4575 4025
Wire Wire Line
	4900 4025 4900 4100
Connection ~ 4900 4025
Wire Wire Line
	7525 5925 7525 6125
Connection ~ 7525 6025
Connection ~ 7525 6125
Wire Wire Line
	7525 4425 7400 4425
Wire Wire Line
	7525 3825 7525 4125
Connection ~ 7525 3925
Wire Wire Line
	2875 5175 2875 5275
Wire Wire Line
	2000 5175 2875 5175
Wire Wire Line
	2475 5125 2475 5175
Connection ~ 2475 5175
Wire Wire Line
	1925 4875 2875 4875
Connection ~ 2475 4875
Connection ~ 2000 4875
Connection ~ 2000 5175
Connection ~ 2875 5175
Wire Wire Line
	4225 4875 4225 4625
Wire Wire Line
	2825 5075 2875 5075
Wire Wire Line
	4225 5275 4225 5175
Wire Wire Line
	4225 5175 4350 5175
Connection ~ 4225 5175
Wire Wire Line
	9425 5725 10450 5725
Wire Wire Line
	4225 5575 5625 5575
Wire Wire Line
	4725 5325 4825 5325
Wire Wire Line
	4825 5475 4725 5475
Wire Wire Line
	4225 5475 4525 5475
Wire Wire Line
	4525 5325 4525 5375
Wire Wire Line
	4525 5375 4225 5375
Wire Wire Line
	2875 4975 2775 4975
Wire Wire Line
	9425 5425 10450 5425
Wire Wire Line
	9425 5525 10450 5525
Wire Wire Line
	2875 5475 2700 5475
Wire Wire Line
	2700 5475 2700 5175
Connection ~ 2700 5175
Wire Wire Line
	1925 5375 2875 5375
Connection ~ 2475 5375
Wire Wire Line
	1575 4875 1725 4875
Wire Wire Line
	9425 3825 10450 3825
Wire Wire Line
	9425 4675 10450 4675
Wire Wire Line
	9425 4775 10450 4775
Wire Wire Line
	4300 2125 4850 2125
Wire Wire Line
	4300 2225 4850 2225
Wire Wire Line
	4300 2325 4850 2325
Wire Wire Line
	4300 2425 4850 2425
Wire Wire Line
	9425 4875 10450 4875
Wire Wire Line
	9425 4975 10450 4975
Wire Wire Line
	4300 2625 4900 2625
Wire Wire Line
	2275 2525 2800 2525
Wire Wire Line
	7200 4025 7200 3925
Connection ~ 7200 3925
Wire Wire Line
	2475 4625 2475 4925
Connection ~ 2200 4875
Wire Wire Line
	4225 4625 2825 4625
Wire Wire Line
	2825 4025 3650 4025
Connection ~ 2825 4625
Wire Wire Line
	1575 5275 1575 4875
Wire Wire Line
	1575 5375 1725 5375
Wire Wire Line
	4450 4025 5050 4025
Wire Wire Line
	2000 4625 2000 4875
Wire Wire Line
	2800 2625 2600 2625
Wire Wire Line
	1950 2625 2400 2625
Wire Wire Line
	6875 3925 7525 3925
Wire Wire Line
	9425 3925 10450 3925
Wire Wire Line
	9425 4025 10450 4025
Wire Wire Line
	9425 4225 10450 4225
Wire Wire Line
	2825 4425 2825 5075
Wire Wire Line
	2825 4225 2825 4025
Wire Wire Line
	2525 4625 2475 4625
Connection ~ 2825 4025
Wire Wire Line
	9425 5075 10450 5075
Wire Wire Line
	5200 2625 5625 2625
Wire Wire Line
	9425 4325 10450 4325
Wire Wire Line
	9425 4425 9425 4375
Wire Wire Line
	9425 4375 9575 4375
Wire Wire Line
	9425 4525 9425 4575
Wire Wire Line
	9425 4575 9575 4575
Wire Wire Line
	9425 5275 10450 5275
Wire Wire Line
	9425 5625 10450 5625
Wire Wire Line
	9425 5925 10450 5925
Wire Wire Line
	9425 6025 10450 6025
Wire Wire Line
	9425 6125 10450 6125
Wire Wire Line
	9425 5825 10450 5825
Wire Bus Line
	10550 1975 10550 6275
Wire Bus Line
	10550 1975 5725 1975
Wire Bus Line
	5725 725  5725 5975
Wire Wire Line
	5250 2125 5625 2125
Wire Wire Line
	5625 2225 5250 2225
Wire Wire Line
	5625 2325 5250 2325
Wire Wire Line
	5625 2425 5250 2425
Wire Wire Line
	6350 2175 5825 2175
Wire Wire Line
	5825 2275 6350 2275
Wire Wire Line
	6350 2375 5825 2375
Wire Wire Line
	5825 2475 6350 2475
Wire Wire Line
	6350 2575 5825 2575
Wire Wire Line
	5825 2675 6350 2675
Wire Wire Line
	6350 2775 5825 2775
Wire Bus Line
	2400 725  5725 725 
Wire Wire Line
	9425 4125 10450 4125
Wire Wire Line
	5825 3075 6350 3075
Wire Wire Line
	6350 3175 5825 3175
Wire Wire Line
	10450 3525 10100 3525
Wire Wire Line
	10100 3175 10450 3175
Wire Wire Line
	10100 3350 10450 3350
Wire Wire Line
	9650 3525 9800 3525
Wire Wire Line
	9650 3175 9650 3525
Wire Wire Line
	9650 3175 9800 3175
Wire Wire Line
	9800 3350 9650 3350
Connection ~ 9650 3350
Wire Wire Line
	5825 925  6200 925 
Connection ~ 9650 3175
Wire Wire Line
	2775 4975 2775 5825
Wire Wire Line
	2775 5825 5625 5825
Wire Wire Line
	5125 5325 5625 5325
Wire Wire Line
	5625 5475 5125 5475
Wire Wire Line
	1875 2250 1950 2250
Wire Wire Line
	2150 2250 2275 2250
Connection ~ 2275 2250
Wire Wire Line
	6800 4650 6800 5025
Wire Wire Line
	6800 5025 6700 5025
Wire Wire Line
	6700 4725 6800 4725
Connection ~ 6800 4725
Wire Wire Line
	6400 4725 6325 4725
Wire Wire Line
	6400 5025 6325 5025
Wire Wire Line
	6125 4725 5825 4725
Wire Wire Line
	6125 5025 5825 5025
Wire Wire Line
	2650 825  2650 1225
Wire Wire Line
	2650 1225 2800 1225
Wire Wire Line
	2800 1325 2525 1325
Wire Wire Line
	2525 1325 2525 825 
Wire Wire Line
	2275 1925 2275 2525
Wire Wire Line
	2550 1525 2800 1525
Wire Wire Line
	2800 1625 2550 1625
Wire Wire Line
	2800 1725 2550 1725
Wire Wire Line
	2800 1825 2550 1825
Entry Wire Line
	5625 2025 5725 2125
Entry Wire Line
	5625 1925 5725 2025
Entry Wire Line
	5625 1825 5725 1925
Text Label 5225 1825 0    60   ~ 0
MIC_AP
Text Label 5225 1925 0    60   ~ 0
MIC_AN
Text Label 5225 2025 0    60   ~ 0
MIC_BIAS
Wire Bus Line
	8475 675  8475 1975
Entry Wire Line
	8475 750  8575 850 
Entry Wire Line
	8475 1025 8575 1125
Entry Wire Line
	8475 1275 8575 1375
Text Label 8575 850  0    60   ~ 0
MIC_BIAS
Wire Wire Line
	9300 850  8575 850 
Text Label 8575 1125 0    60   ~ 0
MIC_AP
Text Label 8575 1375 0    60   ~ 0
MIC_AN
$Comp
L CONN_01X01 P11
U 1 1
P 2375 5975
F 0 "P11" H 2375 6075 50  0000 C CNN
F 1 "GNDD" V 2475 5975 50  0000 C CNN
F 2 "Pin_Headers:Pin_Header_Straight_1x01_Pitch2.54mm" H 2375 5975 50  0001 C CNN
F 3 "" H 2375 5975 50  0000 C CNN
	1    2375 5975
	0    -1   -1   0   
$EndComp
Wire Wire Line
	2375 6450 2375 6175
Wire Wire Line
	2000 6450 2375 6450
Wire Wire Line
	2000 6450 2000 6375
Connection ~ 2200 6450
Text Label 5300 5575 0    60   ~ 0
SENSTA
$Comp
L R R7
U 1 1
P 4650 2025
F 0 "R7" V 4550 2025 50  0000 C CNN
F 1 "0" V 4650 2025 50  0000 C CNN
F 2 "Resistors_SMD:R_0805" V 4580 2025 50  0001 C CNN
F 3 "" H 4650 2025 50  0000 C CNN
	1    4650 2025
	0    1    1    0   
$EndComp
Wire Wire Line
	4300 2025 4500 2025
Wire Wire Line
	4800 2025 5625 2025
Text Notes 4525 2125 0    60   ~ 0
No Fit
$Comp
L CONN_01X01 J3
U 1 1
P 9500 850
F 0 "J3" H 9500 950 50  0000 C CNN
F 1 "External Mic Bias" H 9925 850 50  0000 C CNN
F 2 "Pin_Headers:Pin_Header_Straight_1x01_Pitch2.54mm" H 9500 850 50  0001 C CNN
F 3 "" H 9500 850 50  0001 C CNN
	1    9500 850 
	1    0    0    -1  
$EndComp
Connection ~ 9300 850 
$EndSCHEMATC
